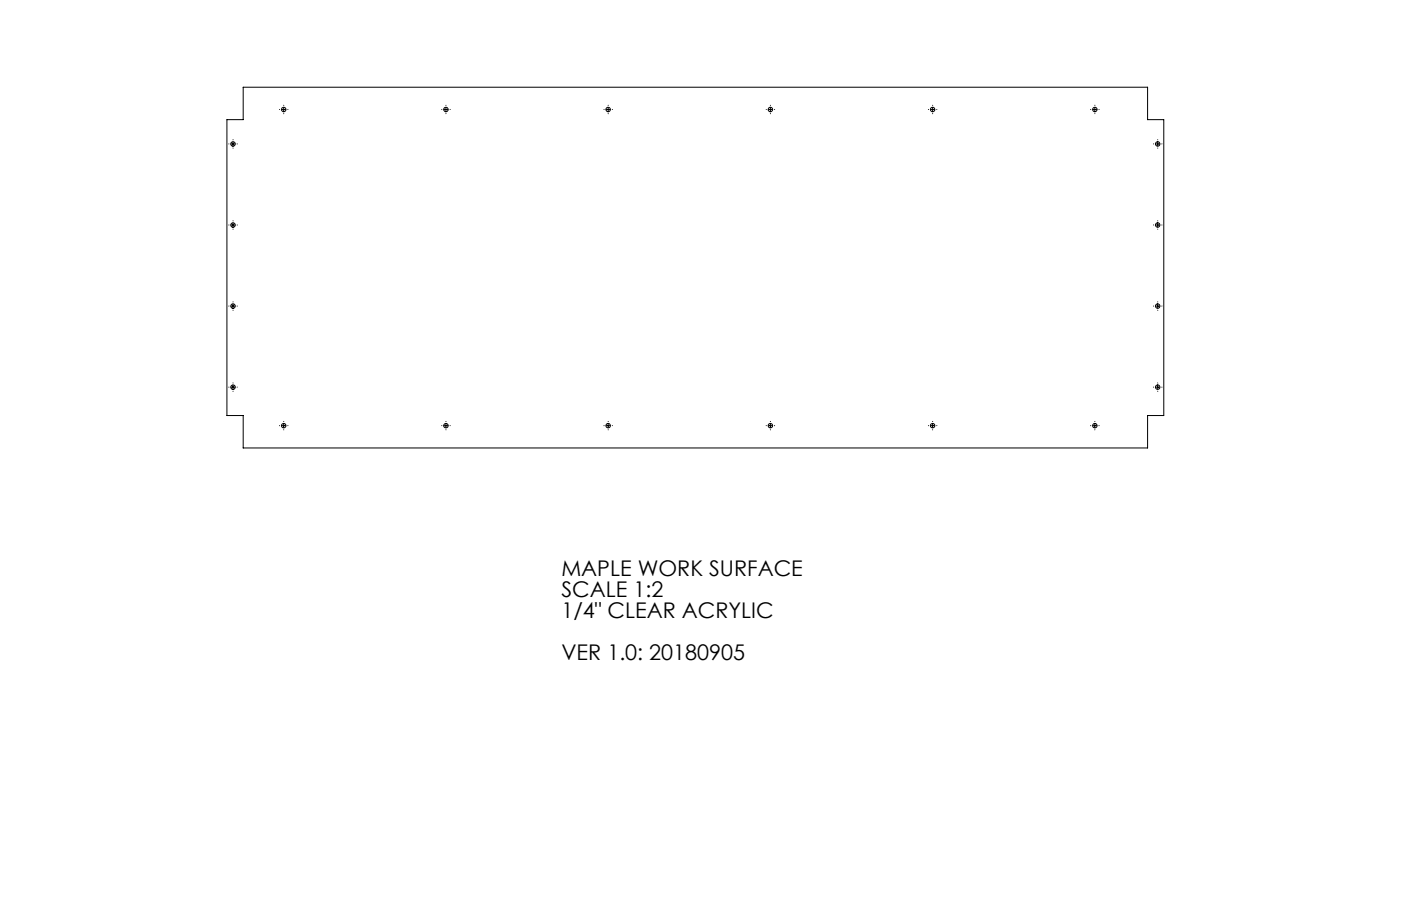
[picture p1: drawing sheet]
<svg xmlns="http://www.w3.org/2000/svg" width="864mm" height="559mm" viewBox="0 0 864 559" stroke-linecap="round" stroke-linejoin="round" font-family="sans-serif">
<g fill="none" stroke="#000" stroke-width=".62" stroke-dasharray="15.2 1.3 1.3 1.3">
<path d="M172 68h.1M175 65h.1M175 70h.1M177 68h1M272 68h.1M275 65h.1M275 70h.1M277 68h1M372 68h.1M375 65h.1M375 70h.1M377 68h1"/>
<path d="M472 68h.1M475 65h.1M475 70h.1M477 68h1M572 68h.1M575 65h.1M575 70h.1M577 68h1M672 68h.1M675 65h.1M675 70h.1M677 68h1"/>
<path d="M141 89h.1M144 86h.1M144 91h.1M146 89h.1M711 89h.1M714 86h.1M714 91h.1M716 89h.1M141 139h.1M144 136h.1M146 139h.1M711 139h.1"/>
<path d="M714 136h.1M716 139h.1M144 141h.1M714 141h.1M141 189h.1M144 186h.1M144 191h.1M146 189h.1M711 189h.1M714 186h.1M714 191h.1M716 189h.1"/>
<path d="M141 239h.1M144 236h.1M146 239h.1M711 239h.1M714 236h.1M716 239h.1M144 241h.1M714 241h.1M172 263h.1M175 260h.1M175 265h.1M177 263h1"/>
<path d="M272 263h.1M275 260h.1M275 265h.1M277 263h1M372 263h.1M375 260h.1M375 265h.1M377 263h1M472 263h.1M475 260h.1M475 265h.1M477 263h1"/>
<path d="M572 263h.1M575 260h.1M575 265h.1M577 263h1M672 263h.1M675 260h.1M675 265h.1M677 263h1"/>
</g>
<g fill="none" stroke="#000" stroke-width=".62">
<path d="M150 54h557v20h10v182h-10v20h-557v-20h-10v-182h10zM174 68h2M175 66v3M274 68h2M275 66v3M374 68h2M375 66v3M474 68h2M475 66v3M574 68h2M575 66v3M674 68h2"/>
<path d="M675 66v3M142 89h3M144 88v2M712 89h3M714 88v2M142 139h3M144 138v2M712 139h3M714 138v2M142 189h3M144 188v2M712 189h3"/>
<path d="M714 188v2M142 239h3M144 238v2M712 239h3M714 238v2M174 263h2M175 261v3M274 263h2M275 261v3M374 263h2M375 261v3M474 263h2"/>
<path d="M475 261v3M574 263h2M575 261v3M674 263h2M675 261v3"/>
<circle cx="175" cy="68" r="1.4"/>
<circle cx="275" cy="68" r="1.4"/>
<circle cx="375" cy="68" r="1.4"/>
<circle cx="475" cy="68" r="1.4"/>
<circle cx="575" cy="68" r="1.4"/>
<circle cx="675" cy="68" r="1.4"/>
<circle cx="144" cy="89" r="1.4"/>
<circle cx="714" cy="89" r="1.4"/>
<circle cx="144" cy="139" r="1.4"/>
<circle cx="714" cy="139" r="1.4"/>
<circle cx="144" cy="189" r="1.4"/>
<circle cx="714" cy="189" r="1.4"/>
<circle cx="144" cy="239" r="1.4"/>
<circle cx="714" cy="239" r="1.4"/>
<circle cx="175" cy="263" r="1.4"/>
<circle cx="275" cy="263" r="1.4"/>
<circle cx="375" cy="263" r="1.4"/>
<circle cx="475" cy="263" r="1.4"/>
<circle cx="575" cy="263" r="1.4"/>
<circle cx="675" cy="263" r="1.4"/>
</g>
<g font-size="13.3">
<text x="346" y="356">MAPLE WORK SURFACE</text>
<text x="346" y="368">SCALE 1:2</text>
<text x="346" y="381">1/4&quot; CLEAR ACRYLIC</text>
<text x="346" y="407">VER 1.0: 20180905</text>
</g>
</svg>
